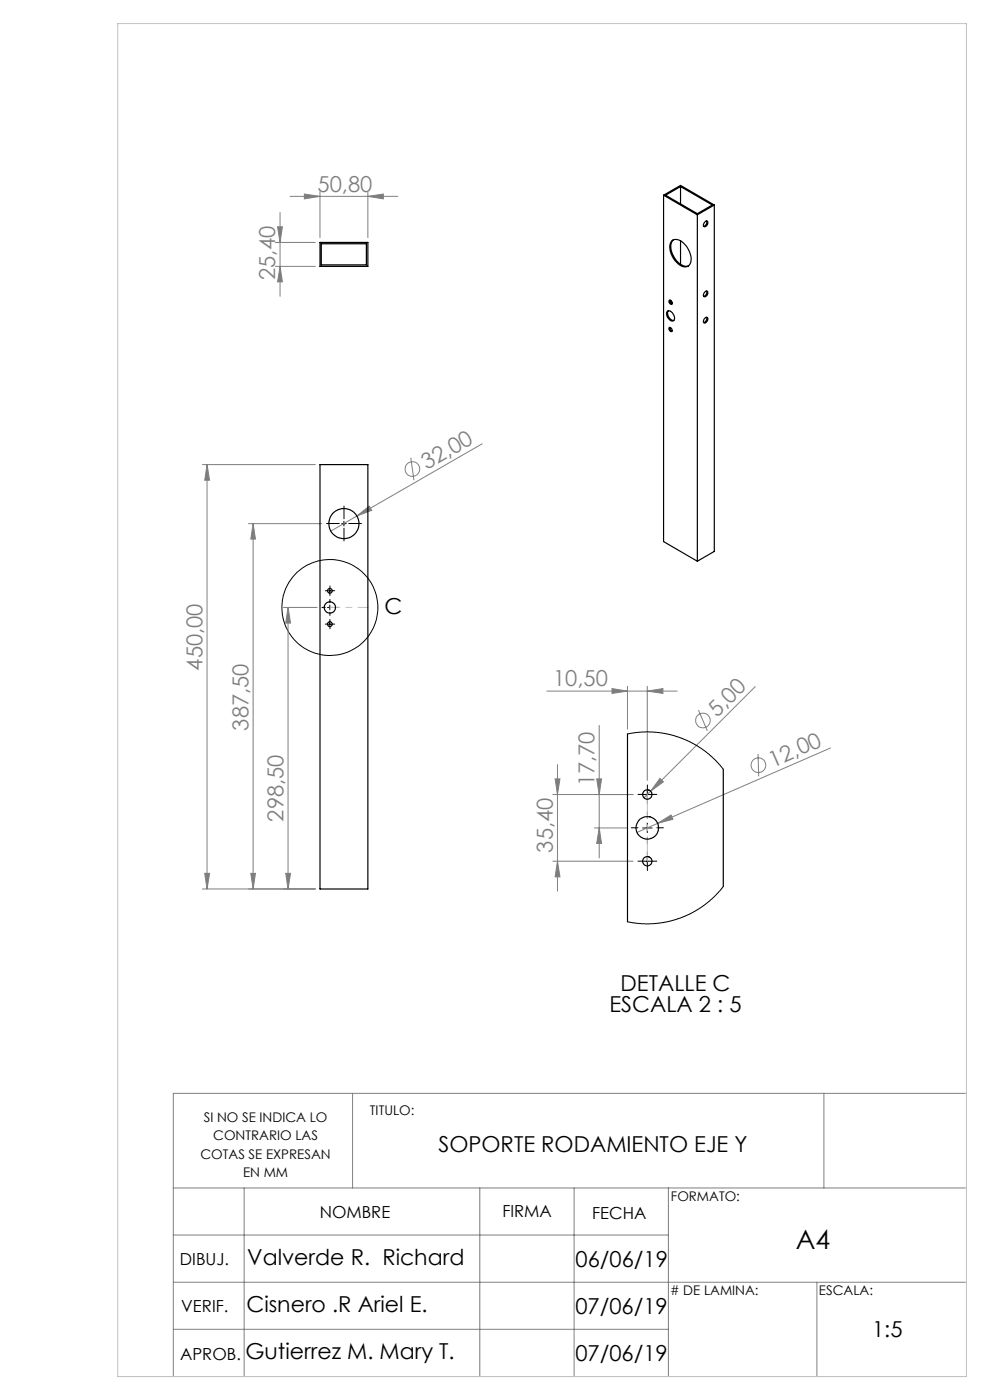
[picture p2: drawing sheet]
<svg xmlns="http://www.w3.org/2000/svg" width="210mm" height="297mm" viewBox="0 0 210 297" stroke-linecap="round" stroke-linejoin="round" font-family="sans-serif">
<g fill="none" stroke="#808080" stroke-width=".21">
<path d="M58.4 51.4h8.5M58.4 56.5h8.5M58.9 48.1h1l-.5 3.3zM59.4 56.5l.5 3.3h-1zM59.4 45.1v17.8M61.5 41.7h22.9M64.6 41.2l3.3 .5-3.3 .5zM67.9 40.7v9.7M78 41.7l3.3-.5v1zM78 40.7v9.7M42.9 98.6h24M43.9 98.6l.5 3.3h-1z"/>
<path d="M43.9 98.6v90M87.1 97.1l.7 4.8M102.3 94.2l-26.6 15.3M52.7 111.1h15.6M53.7 111.1l.5 3.3h-1zM53.7 111.1v77.5M75.7 109.5l2.6-2.1 .5 .9zM75.7 109.5l-5.5 3.2M60.1 128.9h7.2M61.1 128.9l.5 3.3h-1zM61.1 128.9v59.7M116 146.6h27.7"/>
<path d="M127.1 153.9v28.1M129.8 146.1l3.3 .5-3.3 .5zM133.1 145.6v9.1M137.3 146.6l3.3-.5v1zM137.3 145.6v20M148.2 150.6l1.8 4.4M160.2 145.7l-23.6 23.6M160.8 159.9l.1 4.8M176.2 158.7l-36.7 16M117.3 168.6h17M117.8 165.2h1l-.5 3.4zM118.3 162.2v26.9"/>
<path d="M126.1 175.6h6.8M126.6 165.2h1l-.5 3.4zM127.1 175.6l.5 3.3h-1zM139.5 174.7l2.8-1.8 .4 .9zM139.5 174.7l-4.4 1.9M140 165.1l.7 .8-2.7 1.9zM42.9 188.6h24M43.4 185.3h1l-.5 3.3zM53.2 185.3h1l-.5 3.3zM60.6 185.3h1l-.5 3.3zM117.3 182.7h17M118.3 182.7l.5 3.3h-1z"/>
<path d="M74.8 231.9v20.1M174.8 231.9v20.1M204.8 231.9h-168v60.1M36.8 252h168M51.8 252v40M101.8 252v40M121.8 252v40M141.8 252v40M36.8 262h105M36.8 272h168M173.3 272v20M36.8 282h105"/>
<circle cx="87.5" cy="99.5" r="1.56"/>
<circle cx="149.1" cy="152.8" r="1.56"/>
<circle cx="160.9" cy="162.3" r="1.56"/>
</g>
<g fill="none" stroke="#000" stroke-width=".21">
<path d="M72.5 111.1h.9M73 110.6v1M69.5 128.9h1M69.5 132.4h1M69.5 125.3h1M70 124.8v1M70 128.4v1M70 131.9v1M136.3 175.6h2M136.3 168.6h2M137.3 167.6v1.9M137.3 174.6v2"/>
<path d="M136.3 182.7h2M137.3 181.7v2"/>
<circle cx="70" cy="128.9" r="10.2"/>
</g>
<g fill="none" stroke="#000" stroke-width=".21" stroke-dasharray="15.2 1.3 1.3 1.3">
<path d="M72 111.1h-2.7M73 110.1v-2.7M73 112.1v2.7M74 111.1h2.7M69 128.9h-.7M69.5 132.4h-.5M69.5 125.3h-.5M70 127.9v-.7M70 129.9v.7M70 131.9v-.5M70 132.9v.5M70 124.8v-.5"/>
<path d="M70 125.8v.5M70.5 132.4h.5M70.5 125.3h.5M71 128.9h.7M135.3 175.6h-1.4M136.3 168.5h-1M137.3 173.6v-1.4M137.3 177.6v1.4M137.3 167.5v-1M137.3 169.5v1M138.3 168.5h1M139.3 175.6h1.4"/>
<path d="M136.3 182.7h-1M137.3 181.7v-1M137.3 183.7v1M138.3 182.7h1"/>
</g>
<path d="M137.3 168.5v14.2" fill="none" stroke="#c0c0c0" stroke-width=".21" stroke-dasharray="15.2 1.3 1.3 1.3" stroke-dashoffset="10.1"/>
<path d="M70 128.9h8" fill="none" stroke="#c0c0c0" stroke-width=".21" stroke-dasharray="15.2 1.3 1.3 1.3" stroke-dashoffset="13.1"/>
<path d="M25 5h180v287h-180z" fill="none" stroke="#c0c0c0" stroke-width=".21"/>
<g fill="#808080">
<path d="M139.5 174.7l2.8-1.8 .4 .9z"/>
<path d="M75.7 109.5l2.6-2.1 .5 .9z"/>
<path d="M140 165.1l.7 .8-2.7 1.9z"/>
<path d="M78 41.7l3.3-.5v1zM64.6 41.2l3.3 .5-3.3 .5z"/>
<path d="M137.3 146.6l3.3-.5v1zM129.8 146.1l3.3 .5-3.3 .5z"/>
<path d="M127.1 175.6l.5 3.3h-1zM126.6 165.2h1l-.5 3.4z"/>
<path d="M60.6 185.3h1l-.5 3.3zM61.1 128.9l.5 3.3h-1z"/>
<path d="M53.7 111.1l.5 3.3h-1zM53.2 185.3h1l-.5 3.3zM58.9 48.1h1l-.5 3.3zM59.4 56.5l.5 3.3h-1zM117.8 165.2h1l-.5 3.4zM118.3 182.7l.5 3.3h-1z"/>
<path d="M43.9 98.6l.5 3.3h-1zM43.4 185.3h1l-.5 3.3z"/>
</g>
<g fill="none" stroke="#000" stroke-width=".25">
<path d="M144.4 39.6v3.6M67.9 51.4h10.1v5.1h-10.1zM68.2 51.7h9.5v4.5h-9.5zM140.8 41.4l7.1 4.2M140.8 41.4l3.6-2.1 7.1 4.2M140.8 41.4v73.5l7.1 4.2M141.2 41.4l3.2-1.8 6.7 3.9-3.2 1.8zM142.5 51.1a1.98 1.98 0 0 1 2.8 .8 3.9 3.9 0 0 1 1 4.2 1.71 1.71 0 0 1-2.7-.4 4.1 4.1 0 0 1-1.3-4.3zM142.8 50.9a3.3 3.3 0 0 0 .4 4 2.7 2.7 0 0 0 2.9 1.5M144.4 51.1v5M147.9 45.6v73.5M149.5 47.1l.3-.2a.62 .62 0 0 1 .4 .6 .62 .62 0 0 1-.5 .5l-.3 .1-.2-.3z"/>
<path d="M149.9 46.9a.91 .91 0 0 1-.6 1.1M151.5 43.5l-3.6 2.1M151.5 43.5v73.5l-3.6 2.1M141.6 66a1.36 1.36 0 0 1 1.4 1.9 .94 .94 0 0 1-1.4-.6l-.2-.7zM141.7 65.9a1.5 1.5 0 0 0 1.2 2.1M141.9 69.5a.51 .51 0 0 1 .6 .3 .51 .51 0 0 1-.1 .6l-.4-.4zM142 63.7a.52 .52 0 0 1 .5 .3 .52 .52 0 0 1-.1 .6 .61 .61 0 0 1-.4-.9zM142.1 63.7l.1 .4 .4 .3M142.1 69.5l.1 .4 .4 .3M142.3 63.8l-.1 .4M142.6 64.3l-.2 .1M149.4 67.6a.41 .41 0 0 1 .6-.3 .41 .41 0 0 1 .1 .7l-.3 .4a.39 .39 0 0 1-.6 0 .39 .39 0 0 1 .1-.6z"/>
<path d="M149.5 61.9l.3-.1a.55 .55 0 0 1 .4 .5 .55 .55 0 0 1-.4 .5l-.3 .2-.3-.2 .1-.5zM149.9 61.7a.91 .91 0 0 1-.6 1.2M149.9 67.3a.86 .86 0 0 1-.6 1.1M67.9 98.6h10.1v90h-10.1zM133.1 155.7v39.8M153.4 163.2v24.9"/>
<circle cx="72.9" cy="111.1" r="3.2"/>
<circle cx="70" cy="125.3" r=".49"/>
<circle cx="70" cy="128.9" r="1.2"/>
<circle cx="70" cy="132.4" r=".51"/>
<circle cx="137.3" cy="168.5" r="1"/>
<circle cx="137.3" cy="175.6" r="2.41"/>
<circle cx="137.3" cy="182.7" r=".99"/>
</g>
<path d="M133.1 155.7l3-.4h2.9l2.8 .4 2.9 .9 2.7 1.3 2 1.3 1.9 1.7 2.1 2.3M153.4 188.1l-2.3 2.5-1.9 1.6-2.1 1.3-2.7 1.2-2.4 .8-3.4 .5h-2.6l-2.9-.5" fill="none" stroke="#000" stroke-width=".21"/>
<text font-size="5.6" x="168.8" y="264.9">A4</text>
<g font-size="4.7" fill="#808080">
<text x="67.4" y="40.6">50,80</text>
<text x="58.4" y="59.5" transform="rotate(-90 58.4 59.5)">25,40</text>
<text x="90.6" y="99.7" transform="rotate(-30 90.6 99.7)">32,00</text>
<text x="42.9" y="142.3" transform="rotate(-90 42.9 142.3)">450,00</text>
<text x="117.3" y="145.6">10,50</text>
<text x="52.7" y="155" transform="rotate(-90 52.7 155)">387,50</text>
<text x="152.1" y="152.2" transform="rotate(-45 152.1 152.2)">5,00</text>
<text x="126.1" y="166.8" transform="rotate(-90 126.1 166.8)">17,70</text>
<text x="163.9" y="162.9" transform="rotate(-24 163.9 162.9)">12,00</text>
<text x="60.1" y="174.3" transform="rotate(-90 60.1 174.3)">298,50</text>
<text x="117.3" y="180.9" transform="rotate(-90 117.3 180.9)">35,40</text>
</g>
<g font-size="4.7">
<text x="81.5" y="130.3">C</text>
<text x="129.3" y="214.7">ESCALA 2 : 5</text>
<text x="131.6" y="210.2">DETALLE C</text>
<text x="93" y="244.3">SOPORTE RODAMIENTO EJE Y</text>
<text x="52.4" y="268.4">Valverde R. Richard</text>
<text x="122.1" y="268.8">06/06/19</text>
<text x="52.3" y="278.4">Cisnero .R Ariel E.</text>
<text x="122.1" y="278.8">07/06/19</text>
<text x="185" y="283.6">1:5</text>
<text x="52.1" y="288.3">Gutierrez M. Mary T.</text>
<text x="122.1" y="288.8">07/06/19</text>
</g>
<g font-size="3.5">
<text x="67.8" y="258.4">NOMBRE</text>
<text x="106.6" y="258.3">FIRMA</text>
<text x="125.6" y="258.5">FECHA</text>
<text x="38.2" y="268.4">DIBUJ.</text>
<text x="38.5" y="278.4">VERIF.</text>
<text x="38.2" y="288.5">APROB.</text>
</g>
<g font-size="2.8">
<text x="43.2" y="238.1">SI NO SE INDICA LO</text>
<text x="78.5" y="236.5">TITULO:</text>
<text x="42.5" y="245.8">COTAS SE EXPRESAN</text>
<text x="45.2" y="241.9">CONTRARIO LAS</text>
<text x="51.6" y="249.6">EN MM</text>
<text x="142.3" y="254.8">FORMATO:</text>
<text x="142.1" y="274.7"># DE LAMINA:</text>
<text x="173.7" y="274.6">ESCALA:</text>
</g>
</svg>
